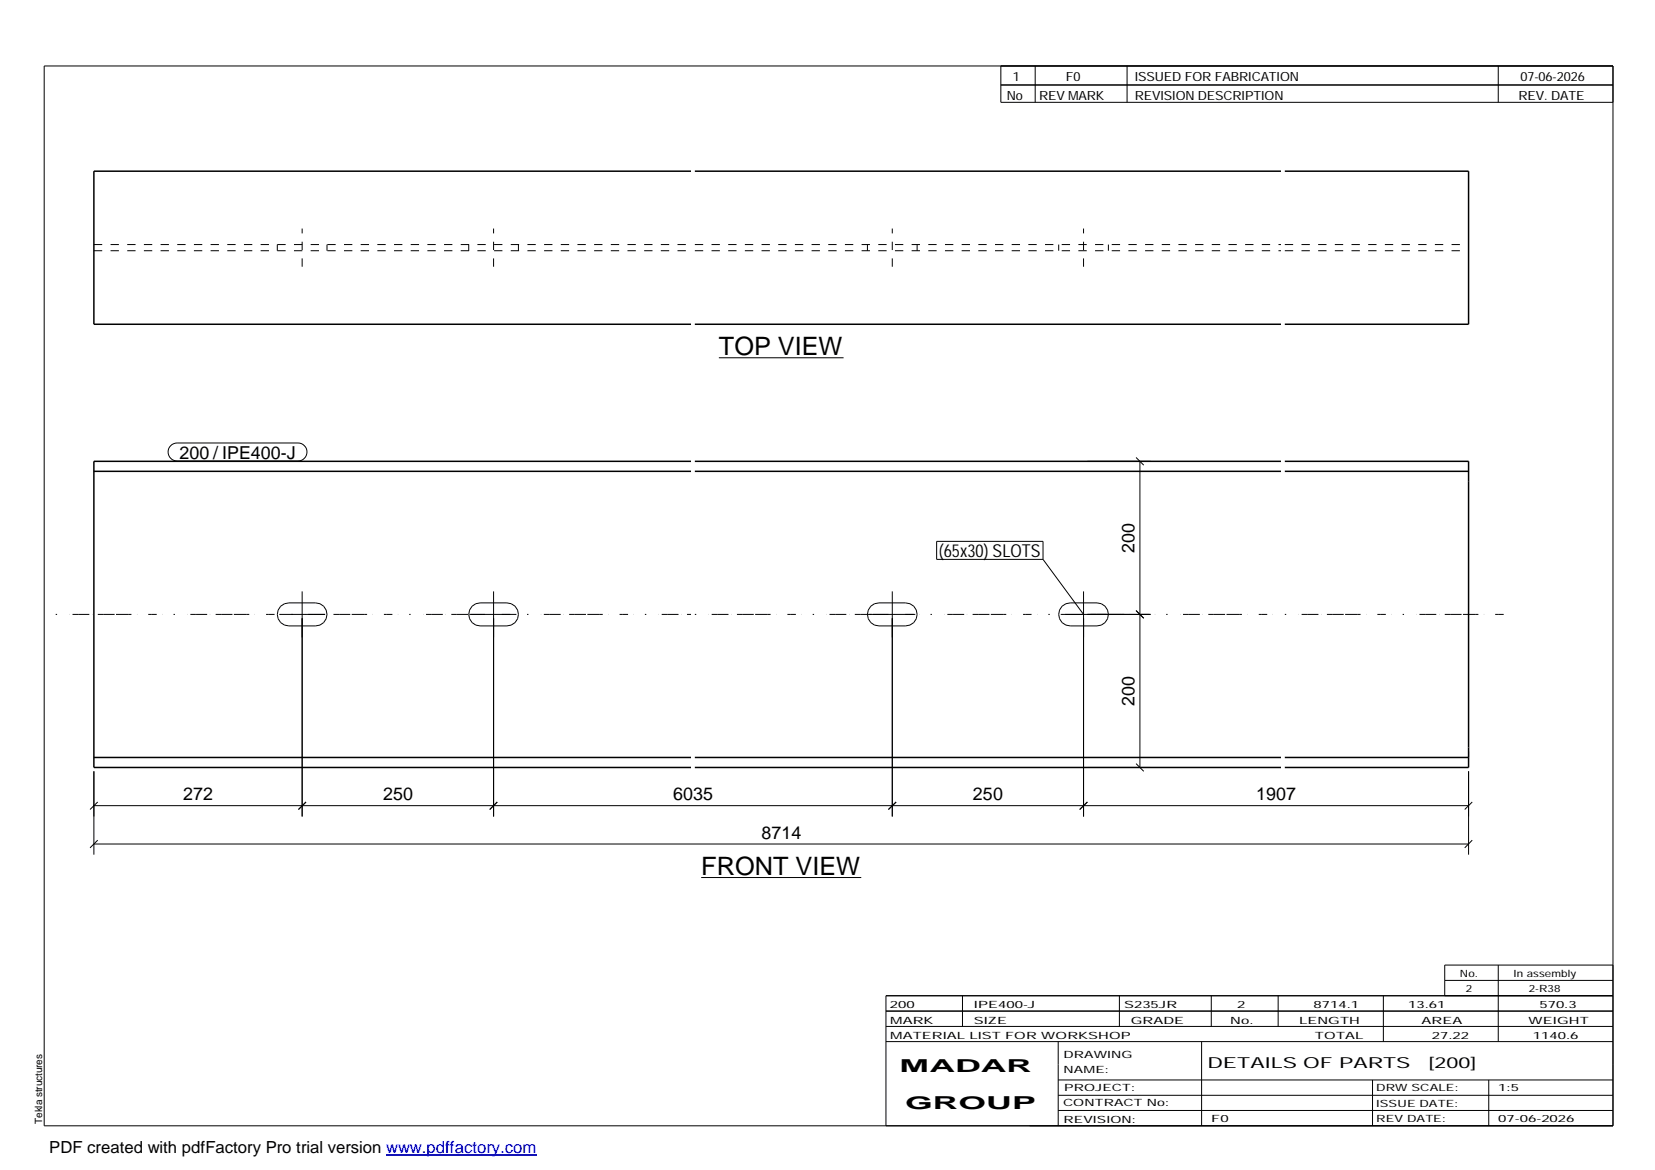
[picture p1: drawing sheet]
<svg xmlns="http://www.w3.org/2000/svg" width="420mm" height="297mm" viewBox="0 0 420 297" stroke-linecap="round" stroke-linejoin="round" font-family="sans-serif">
<g fill="none" stroke="#000" stroke-width=".25">
<path d="M11.2 16.7h398.3v269.1h-398.3zM254.1 16.7v9.3h155.4M262.8 16.7v9.3M286.1 16.7v9.3M380.4 16.7v9.3M254.1 21.6h155.4M182.5 90.8h31.7M43.3 113.1l.8-.5 .9-.1h30.6a2.29 2.29 0 0 1 2.3 2.3 2.29 2.29 0 0 1-2.3 2.2h-30.6a2.28 2.28 0 0 1-2.1-1.4 2.28 2.28 0 0 1 .4-2.5zM276.1 117.1h16M288.4 116.1l2 2M289.4 117.1v77.7M237.8 137.4h27v4.6h-27z"/>
<path d="M70.9 156h11.6M71.2 153.9l1-.6 1.1-.2h6.8a2.92 2.92 0 0 1 2.9 2.9 2.92 2.92 0 0 1-2.9 2.9h-6.8a2.93 2.93 0 0 1-2.7-1.8 2.93 2.93 0 0 1 .6-3.2zM76.7 150.1v57.2M119.5 156h11.6M119.8 153.9l1-.6 1.1-.2h6.8a2.92 2.92 0 0 1 2.9 2.9 2.92 2.92 0 0 1-2.9 2.9h-6.8a2.93 2.93 0 0 1-2.7-1.8 2.93 2.93 0 0 1 .6-3.2zM125.3 150.1v57.2M220.7 156h11.7M221.1 153.9l.9-.6 1.1-.2h6.8a2.92 2.92 0 0 1 2.9 2.9 2.92 2.92 0 0 1-2.9 2.9h-6.8a2.93 2.93 0 0 1-2.7-1.8 2.93 2.93 0 0 1 .7-3.2zM226.5 150.1v57.2M264.8 142l10.3 14M269.3 156h22.8M269.6 153.9l1-.6 1.1-.2h6.8a2.92 2.92 0 0 1 2.9 2.9 2.92 2.92 0 0 1-2.9 2.9h-6.8a2.93 2.93 0 0 1-2.7-1.8 2.93 2.93 0 0 1 .6-3.2z"/>
<path d="M275.1 150.1v57.2M288.4 155l2 2M23.8 195.8v21.2M276.1 194.8h16M288.4 193.9l2 1.9M372.8 195.8v21.2M23.8 214.3h349M23.8 204.5h349M24.8 213.3l-1.9 2M24.8 203.6l-1.9 1.9M77.7 203.6l-1.9 1.9M126.2 203.6l-1.9 1.9"/>
<path d="M227.5 203.6l-1.9 1.9M276.1 203.6l-2 1.9M373.8 213.3l-1.9 2M373.8 203.6l-1.9 1.9M178 222.8h40.7M224.9 256.7h184.6M244.3 252.8v7.8M284.2 252.8v7.8M307.5 252.8v7.8M324.5 252.8v7.8M351.2 252.8v11.6M366.8 248.9h42.7"/>
<path d="M380.4 245v19.4M409.5 245h-42.7v7.8M409.5 252.8h-184.6v33M224.9 264.4h184.6M224.9 260.6h184.6M268.6 264.4v21.4M268.6 274.2h140.9M268.6 278.1h140.9M305.1 264.4v21.4M348.4 274.2v11.6M378 274.2v11.6M268.6 281.9h140.9"/>
</g>
<g fill="none" stroke="#000" stroke-width=".38">
<path d="M175.4 43.5h-151.6v38.8h151.6M176.4 43.5h148.8M326.2 43.5h46.6v38.8h-46.6M176.4 82.3h148.8M23.8 119.7h151.6M175.4 117.1h-151.6v77.7h151.6M176.4 119.7h148.8M176.4 117.1h148.8M326.2 117.1h46.6v77.7h-46.6M326.2 119.7h46.6M23.8 192.3h151.6M176.4 192.3h148.8"/>
<path d="M176.4 194.8h148.8M326.2 192.3h46.6"/>
</g>
<g fill="none" stroke="#000" stroke-width=".25" stroke-dasharray="2.1 2.1" stroke-linecap="butt">
<path d="M23.8 62.1h151.6M23.8 63.7h151.6M70.4 62.1v1.6M76.7 67.7v-9.7M83 62.1v1.6M119 62.1v1.6M125.3 67.7v-9.7M131.6 62.1v1.6M176.4 62.1h148.8M176.4 63.7h148.8M220.2 62.1v1.6M226.5 67.7v-9.7"/>
<path d="M232.8 62.1v1.6M268.8 62.1v1.6M275.1 67.7v-9.7M281.4 62.1v1.6M326.2 62.1h46.6M326.2 63.7h46.6M372.8 192.3v-.2M372.8 192.1v-1.4"/>
</g>
<path d="M14.1 156h161.3M176.4 156h148.8M326.2 156h56.3" fill="none" stroke="#000" stroke-width=".25" stroke-dasharray=".4 3.2 0 .7 1.4 0 2.8 .7 0 1.4 1.4 0 2.8" stroke-linecap="butt"/>
<path d="M98 293.3h38.2" fill="none" stroke="#00f" stroke-width=".3"/>
<g font-size="6.4">
<text x="182.5" y="90.1">TOP VIEW</text>
<text x="178" y="222">FRONT VIEW</text>
</g>
<g font-size="4.5">
<text x="45.6" y="116.4">200 / IPE400-J</text>
<text x="238.4" y="141.4">(65x30) SLOTS</text>
<text x="288" y="140.3" transform="rotate(-90 288 140.3)">200</text>
<text x="288" y="179.2" transform="rotate(-90 288 179.2)">200</text>
<text x="46.5" y="203.1">272</text>
<text x="97.2" y="203.1">250</text>
<text x="170.9" y="203.1">6035</text>
<text x="247" y="203.1">250</text>
<text x="318.9" y="203.1">1907</text>
<text x="193.3" y="212.9">8714</text>
<text x="228.4" y="272.3">MADAR</text>
<text x="229.8" y="281.6">GROUP</text>
</g>
<text font-size="4.2" x="12.5" y="292.7">PDF created with pdfFactory Pro trial version www.pdffactory.com</text>
<g font-size="3.9">
<text x="306.5" y="271.3">DETAILS OF PARTS</text>
<text x="362.7" y="271.3">[200]</text>
</g>
<g font-size="3.2">
<text x="257.1" y="20.5">1</text>
<text x="270.6" y="20.5">F0</text>
<text x="288.1" y="20.5">ISSUED FOR FABRICATION</text>
<text x="386" y="20.5">07-06-2026</text>
<text x="255.6" y="25.5">No</text>
<text x="263.8" y="25.5">REV MARK</text>
<text x="288.1" y="25.5">REVISION DESCRIPTION</text>
<text x="385.5" y="25.5">REV. DATE</text>
</g>
<g font-size="2.5">
<text x="370.6" y="247.9">No.</text>
<text x="372.1" y="251.8">2</text>
<text x="384.3" y="247.9">In assembly</text>
<text x="388.1" y="251.8">2-R38</text>
<text x="225.9" y="255.9">200</text>
<text x="247.3" y="255.9">IPE400-J</text>
<text x="285.4" y="255.9">S235JR</text>
<text x="314.1" y="255.9">2</text>
<text x="333.5" y="255.9">8714.1</text>
<text x="357.5" y="255.9">13.61</text>
<text x="390.8" y="255.9">570.3</text>
<text x="226" y="263.7">MATERIAL LIST FOR WORKSHOP</text>
<text x="226" y="259.9">MARK</text>
<text x="247.2" y="259.9">SIZE</text>
<text x="287.1" y="259.9">GRADE</text>
<text x="312.3" y="259.9">No.</text>
<text x="329.8" y="259.9">LENGTH</text>
<text x="333.8" y="263.7">TOTAL</text>
<text x="360.9" y="259.9">AREA</text>
<text x="363.5" y="263.7">27.22</text>
<text x="388.1" y="259.9">WEIGHT</text>
<text x="389.2" y="263.7">1140.6</text>
<text x="270" y="268.5">DRAWING</text>
<text x="270" y="272.5">NAME:</text>
<text x="269.9" y="280.9">CONTRACT No:</text>
<text x="270.2" y="277">PROJECT:</text>
<text x="349.4" y="277.1">DRW SCALE:</text>
<text x="349.4" y="281">ISSUE DATE:</text>
<text x="380.4" y="277.1">1:5</text>
<text x="10.7" y="285.4" transform="rotate(-90 10.7 285.4)">Tekla structures</text>
<text x="270" y="285">REVISION:</text>
<text x="307.5" y="284.8">F0</text>
<text x="349.4" y="284.8">REV DATE:</text>
<text x="380.4" y="284.8">07-06-2026</text>
</g>
</svg>
